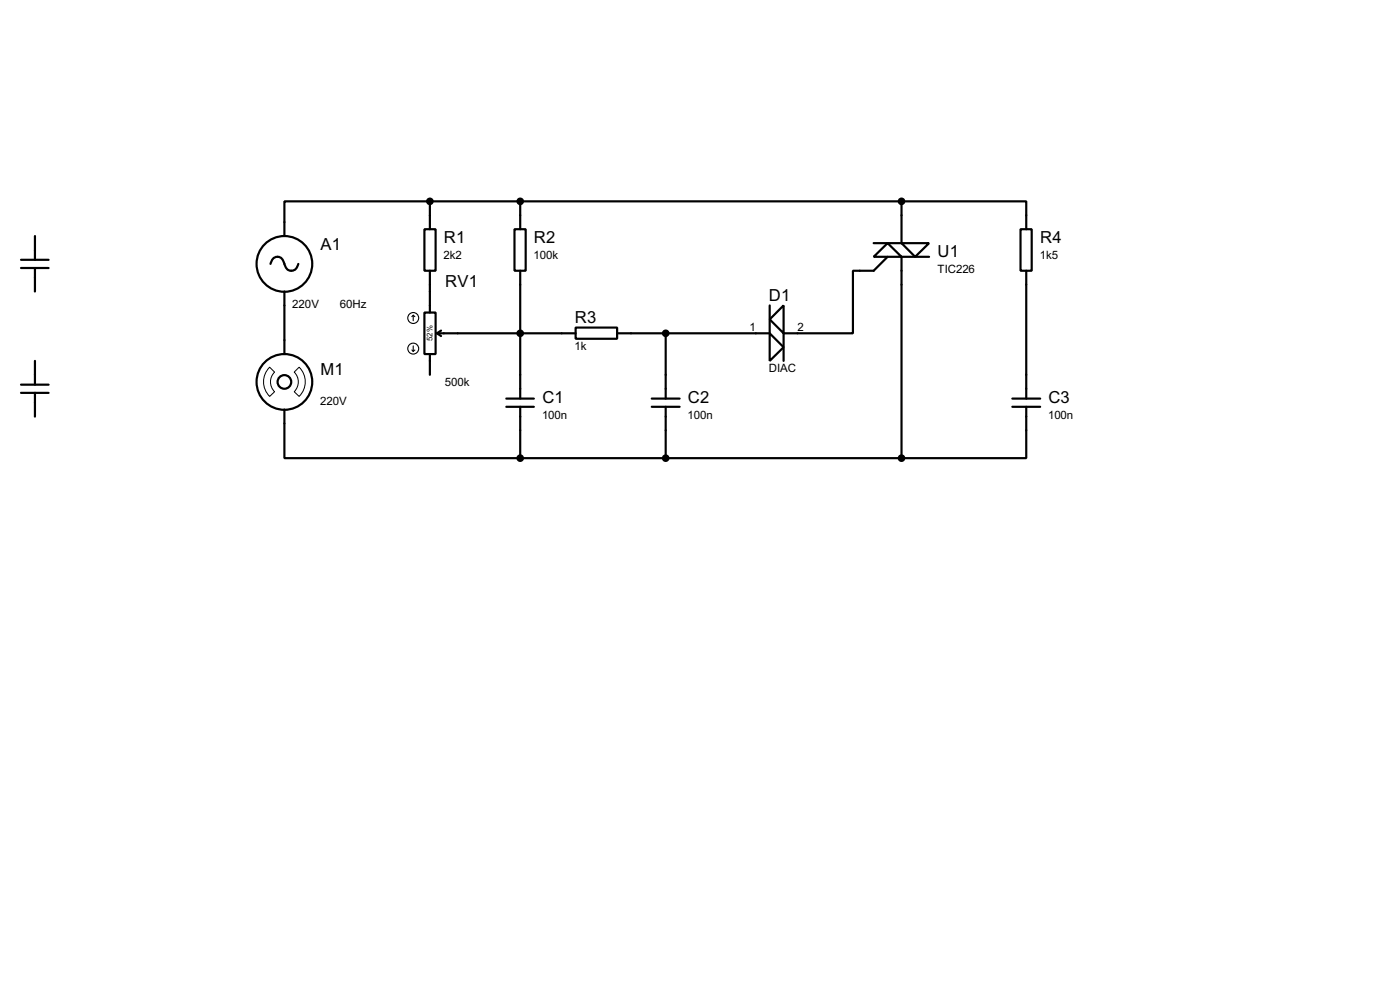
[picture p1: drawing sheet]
<svg xmlns="http://www.w3.org/2000/svg" width="256mm" height="180mm" viewBox="0 0 256 180" stroke-linecap="round" stroke-linejoin="round" font-family="sans-serif">
<g fill="none" stroke="#000" stroke-width=".4">
<path d="M78.8 36.9h-26.7v6.3M78.8 36.9v5.1M78.8 36.9h86.4M95.3 36.9v5.1M165.2 36.9h22.8v5.1M165.2 36.9v7.6h-5.1M3.9 47.6h5M3.9 49.1h5M6.4 43.2v4.4M6.4 49.1v4.3M49.6 48.3a1.28 1.28 0 0 1 1.9-1.1l.6 1.1a1.28 1.28 0 0 0 1.3 1.3 1.28 1.28 0 0 0 1.3-1.3M52.1 53.4v11.4"/>
<path d="M77.8 42h2v7.6h-2zM77.8 57.2h2v7.6h-2zM78.8 49.6v7.6M94.3 42h2v7.6h-2zM95.3 49.6v23.4M105.5 60h7.6v2h-7.6zM141 55.9v5.1h-27.9M143.6 55.9v5.1l-2.6-2.5zM160.1 47l2.5-2.5 2.6 2.5zM162.6 47l-2.5 2.6h-3.8v11.4h-12.7v5.1M165.2 44.5h5l-2.5 2.5zM170.2 47h-5v36.9"/>
<path d="M187 42h2v7.6h-2zM188 49.6v23.4M3.9 70.4h5M3.9 71.9h5M6.4 66.1v4.3M6.4 71.9v4.4M52.1 75v8.9h43.2M78.8 64.8v3.8M80.1 61h25.4M80.1 61l.7 .5M80.8 60.5l-.7 .5M92.8 73h5"/>
<path d="M92.8 74.5h5M95.3 74.5v9.4M119.4 73h5.1M119.4 74.5h5.1M122 61v12M122 74.5v9.4M141 61l2.6 2.6-2.6 2.5zM185.5 73h5.1M185.5 74.5h5.1M188 74.5v9.4h-22.8M95.3 83.9h69.9"/>
<circle cx="52.1" cy="48.3" r="5.1"/>
<circle cx="52.1" cy="69.9" r="5.1"/>
<circle cx="52.1" cy="69.9" r="1.25"/>
</g>
<g fill="#000" stroke="#000" stroke-width=".4">
<circle cx="78.7" cy="36.9" r=".5"/>
<circle cx="95.3" cy="36.9" r=".5"/>
<circle cx="165.1" cy="36.9" r=".5"/>
<circle cx="95.3" cy="61" r=".5"/>
<circle cx="121.9" cy="61" r=".5"/>
<circle cx="95.3" cy="83.9" r=".5"/>
<circle cx="121.9" cy="83.9" r=".5"/>
<circle cx="165.1" cy="83.9" r=".5"/>
</g>
<g fill="none" stroke="#000" stroke-width=".2">
<path d="M75.7 57.7l-.2 .3M75.7 57.7l.3 .3M75.7 57.7v1M75.5 64.1l.2 .2M75.7 63.3v1M76 64.1l-.3 .2"/>
<circle cx="75.7" cy="58.2" r="1"/>
<circle cx="75.7" cy="63.8" r="1"/>
</g>
<path d="M49.4 67.2l.9 .9a2.53 2.53 0 0 0 0 3.6l-.9 .9a3.7 3.7 0 0 1 0-5.4zM53.9 68.1l.9-.9a3.7 3.7 0 0 1 0 5.4l-.9-.9a2.54 2.54 0 0 0 0-3.6z" fill="none" stroke="#000" stroke-width=".18"/>
<g font-size="3.4">
<text x="58.7" y="45.8">A1</text>
<text x="81.3" y="44.5">R1</text>
<text x="97.8" y="44.5">R2</text>
<text x="171.8" y="47.1">U1</text>
<text x="190.6" y="44.5">R4</text>
<text x="81.6" y="52.6">RV1</text>
<text x="105.3" y="59.2">R3</text>
<text x="140.9" y="55.1">D1</text>
<text x="58.7" y="68.6">M1</text>
<text x="99.4" y="73.7">C1</text>
<text x="126" y="73.7">C2</text>
<text x="192.1" y="73.7">C3</text>
</g>
<g font-size="2.4">
<text x="81.3" y="47.4">2k2</text>
<text x="97.8" y="47.4">100k</text>
<text x="190.5" y="47.4">1k5</text>
<text x="171.7" y="50">TIC226</text>
<text x="53.6" y="56.4">220V</text>
<text x="62.3" y="56.4">60Hz</text>
<text x="105.3" y="64.1">1k</text>
<text x="137.3" y="60.6">1</text>
<text x="146.1" y="60.6">2</text>
<text x="81.5" y="70.7">500k</text>
<text x="140.8" y="68.1">DIAC</text>
<text x="58.7" y="74.1">220V</text>
<text x="99.3" y="76.7">100n</text>
<text x="126" y="76.7">100n</text>
<text x="192" y="76.7">100n</text>
</g>
<text font-size="1.6" x="79.3" y="62.4" transform="rotate(-90 79.3 62.4)">52%</text>
</svg>
